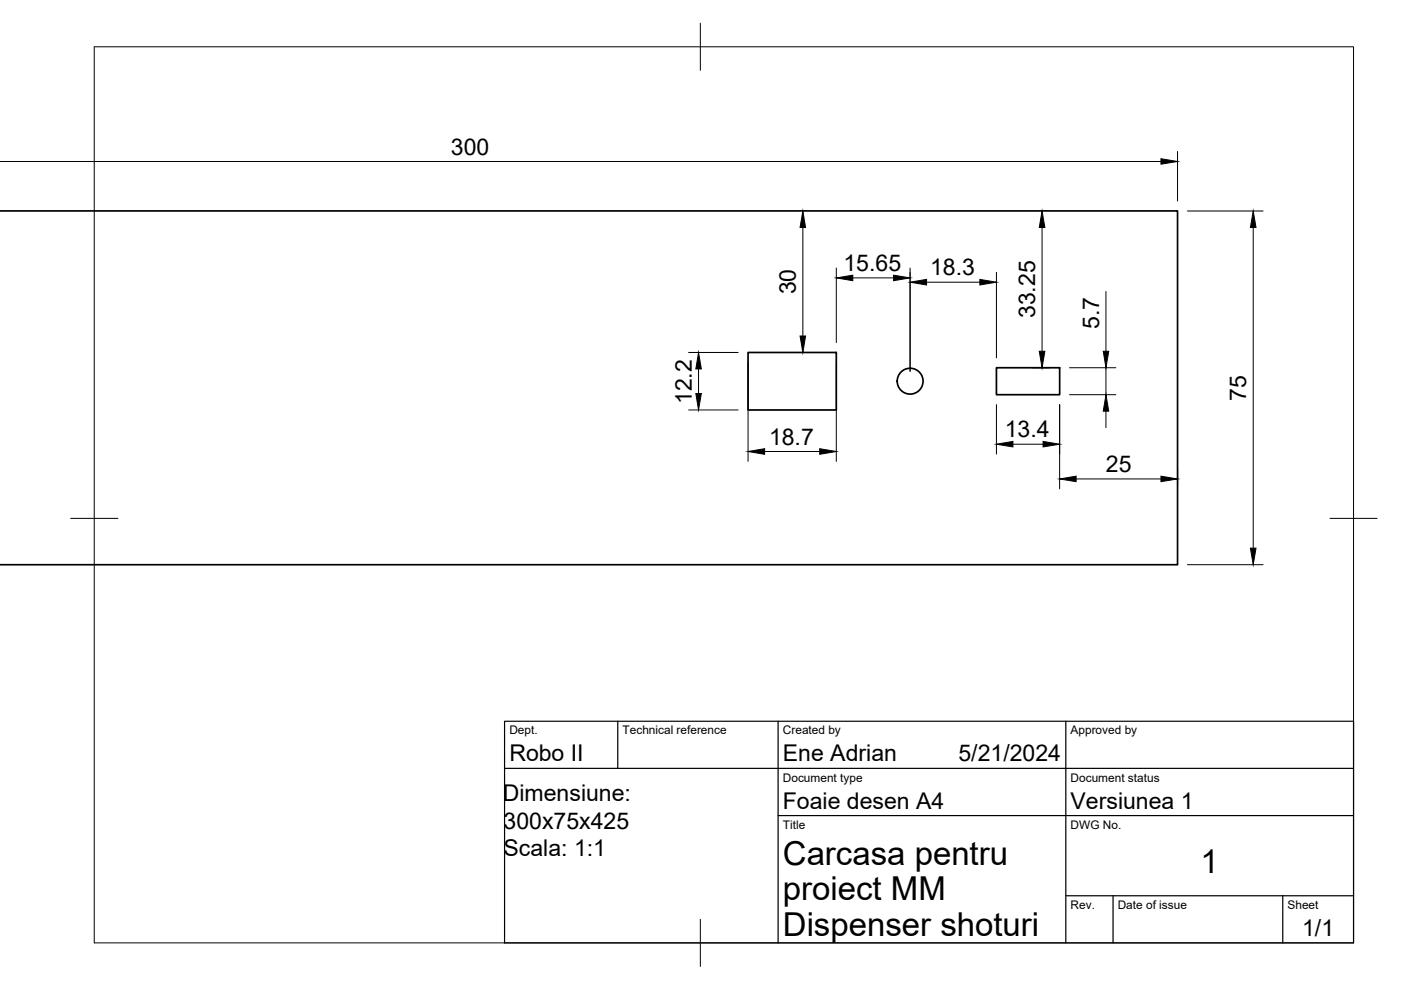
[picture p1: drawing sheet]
<svg xmlns="http://www.w3.org/2000/svg" width="297mm" height="210mm" viewBox="0 0 297 210" stroke-linecap="round" stroke-linejoin="round" font-family="sans-serif">
<!-- layer: Visible -->
<g fill="none" stroke="#000" stroke-width=".36">
<path d="M0 44.7h249.7v75h-249.7M158.6 74.7h18.7v12.2h-18.7zM211.3 78h13.4v5.7h-13.4z"/>
<circle cx="193" cy="80.8" r="2.74"/>
</g>
<!-- layer: BORDER -->
<path d="M20 9.9h267v190h-267zM148.5 4.9v10M15 109.9h10M282 109.9h10M148.5 194.9v10" fill="none" stroke="#000" stroke-width=".21"/>
<!-- layer: TITLEBLOCK -->
<path d="M107 152.9h180v47h-180zM131 152.9v10M165 152.9v47M226 152.9v47M107 162.9h180M165 172.9h122M226 189.9h61M236 189.9v10M272 189.9v10" fill="none" stroke="#000" stroke-width=".25"/>
<!-- layer: FD_Dimensions -->
<g fill="none" stroke="#000" stroke-width=".21">
<path d="M0 34.2h246.1M249.7 32.1v10.5M170.2 48.2v23M177.3 56.8v15.8M180.8 58.9h8.7M193 56.8v21.9M196.4 59.8h11.4M211.3 57.7v18.2M220.9 48.2v26.3M251.8 44.7h16M265.7 48.2v68M146 74.7h10.5"/>
<path d="M148.1 78.2v5.2M158.6 76.8v21M168.1 74.7h7.1M177.3 76.8v21M218.8 78h3.7M226.8 78h9.8M234.5 61.8v12.7M234.5 78v5.7M146 86.9h10.5M162.1 95.7h11.7M211.3 85.8v10.5M214.8 94.2h6.3"/>
<path d="M224.7 85.8v17.8M226.8 83.7h9.8M234.5 87.2v3.5M249.7 99.4v3.7M228.2 101.6h17.9M251.8 119.7h16"/>
</g>
<g fill="#000" stroke="#000" stroke-width=".21">
<path d="M246.1 33.6l3.6 .6-3.6 .6zM170.2 44.7l.6 3.5h-1.2zM177.3 58.9l3.5-.6v1.2zM189.5 58.3l3.5 .6-3.5 .6zM193 59.8l3.4-.6v1.2zM207.8 59.2l3.5 .6-3.5 .6zM220.9 44.7l.6 3.5h-1.2zM265.7 44.7l.6 3.5h-1.2zM148.1 74.7l.6 3.5h-1.2zM169.6 71.2h1.2l-.6 3.5zM220.3 74.5h1.2l-.6 3.5zM233.9 74.5h1.2l-.6 3.5z"/>
<path d="M147.5 83.4h1.2l-.6 3.5zM158.6 95.7l3.5-.6v1.2zM173.8 95.1l3.5 .6-3.5 .6zM211.3 94.2l3.5-.6v1.2zM221.1 93.6l3.6 .6-3.6 .6zM234.5 83.7l.6 3.5h-1.2zM224.7 101.6l3.5-.6v1.1zM246.1 101l3.6 .6-3.6 .5zM265.1 116.2h1.2l-.6 3.5z"/>
</g>
<g font-size="7">
<text x="166" y="183.4">Carcasa pentru</text>
<text x="254.5" y="185.2">1</text>
<text x="166" y="190.9">proiect MM</text>
<text x="166" y="198.4">Dispenser shoturi</text>
</g>
<g font-size="4.9">
<text x="95.6" y="32.8">300</text>
<text x="178.8" y="57.5">15.65</text>
<text x="197.2" y="58.4">18.3</text>
<text x="168.8" y="62.4" transform="rotate(-90 168.8 62.4)">30</text>
<text x="219.5" y="67.5" transform="rotate(-90 219.5 67.5)">33.25</text>
<text x="233" y="69.8" transform="rotate(-90 233 69.8)">5.7</text>
<text x="146.7" y="85.7" transform="rotate(-90 146.7 85.7)">12.2</text>
<text x="264.2" y="85" transform="rotate(-90 264.2 85)">75</text>
<text x="163" y="94.3">18.7</text>
<text x="213" y="92.7">13.4</text>
<text x="234.5" y="100.1">25</text>
<text x="108" y="161.4">Robo II</text>
<text x="166" y="161.4">Ene Adrian</text>
<text x="203.2" y="161.4">5/21/2024</text>
<text x="106.6" y="169.8">Dimensiune:</text>
<text x="166" y="171.4">Foaie desen A4</text>
<text x="227" y="171.4">Versiunea 1</text>
<text x="106.8" y="175.7">300x75x425</text>
<text x="106.8" y="181.6">Scala: 1:1</text>
<text x="276.1" y="198.6">1/1</text>
</g>
<g font-size="2.5">
<text x="108" y="155.7">Dept.</text>
<text x="132" y="155.7">Technical reference</text>
<text x="166" y="155.7">Created by</text>
<text x="227" y="155.7">Approved by</text>
<text x="166" y="165.7">Document type</text>
<text x="227" y="165.7">Document status</text>
<text x="166" y="175.7">Title</text>
<text x="227" y="175.7">DWG No.</text>
<text x="227" y="192.7">Rev.</text>
<text x="237" y="192.7">Date of issue</text>
<text x="273" y="192.7">Sheet</text>
</g>
</svg>
